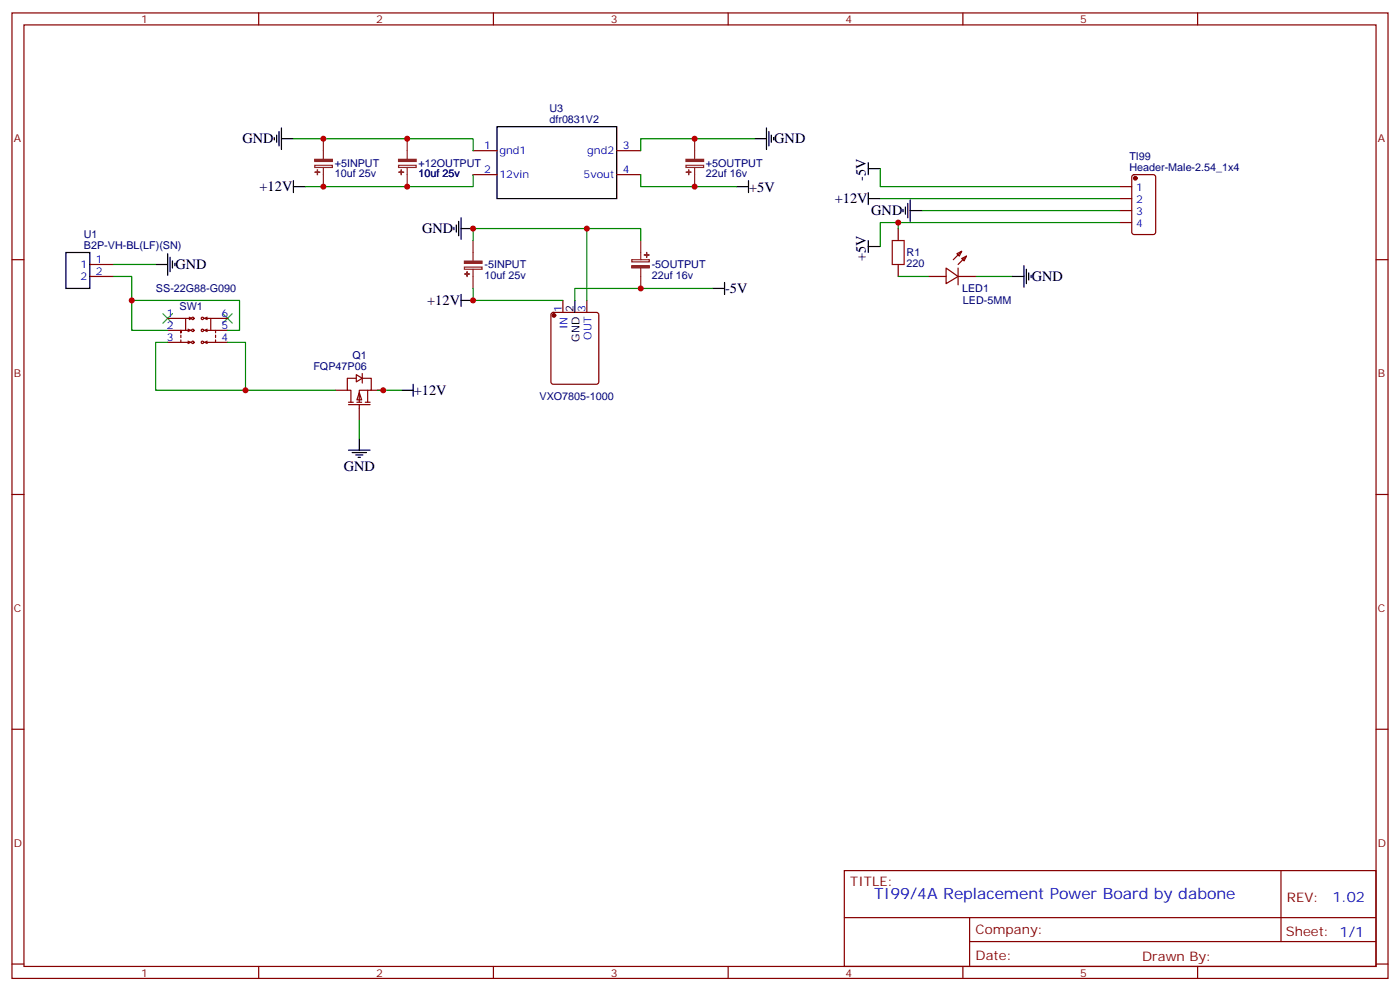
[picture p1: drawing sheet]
<svg xmlns="http://www.w3.org/2000/svg" width="412mm" height="292mm" viewBox="0 0 412 292" stroke-linecap="round" stroke-linejoin="round" font-family="sans-serif">
<g fill="none" stroke="#870000" stroke-width=".35">
<path d="M3.5 3.8h405.4v284.3h-405.4zM7.1 7.3h398.2v277.3h-398.2zM76.2 3.8v3.5M145.3 3.8v3.5M214.5 3.8v3.5M283.6 3.8v3.5M352.8 3.8v3.5M139.3 44.4h7.1M139.3 51.4h7.1M181.7 44.4h7M181.7 51.4h7M329.8 55h3.6"/>
<path d="M329.8 58.5h3.6M333.6 51.6l.5-.2h5.6l.7 .5v16.5l-.4 .6-5.9 .1-.7-.5v-16.5zM3.5 76.5h3.6M264.6 67.3v3.5M264.6 77.9v3.5M278.7 79l3.5 2.4-3.5 2.1zM281.9 74.7l1.4-.7-.7 1.4zM282.2 79v4.9M283.3 76.1l1.4-.7-.7 1.4zM283.3 74l-2.5 2.5M284.7 75.4l-2.5 2.5M329.8 62h3.6"/>
<path d="M329.8 65.5h3.6M405.3 76.5h3.6M162.5 92.2l.5-.2h12.7l.6 .4 .1 20.1-.5 .6-12.9 .1-.7-.5v-20zM165.8 88.5v3.5M172.9 88.5v3.5M273.4 81.4h5.3M282.2 81.4h5.3M98.8 114.9h3.5M102.7 119.2h6.3M102.7 118.5h1.4M105.1 111.4h-2.8v3.5h1.1v3.6M105.1 118.5h1.4"/>
<path d="M105.8 115.6l.7 2.2h-1.4zM105.8 119.2v4.6M106.9 111.4h2.5v3.5h-3.6v3.6M107.6 118.5h1.4M108.3 114.9v3.6M109.4 114.9h3.5M3.5 145.6h3.6M405.3 145.6h3.6M3.5 214.8h3.6M405.3 214.8h3.6M248.7 256.4h156.6v28.2h-156.6zM377.3 256.4v20.9"/>
<path d="M248.7 270.2h156.5M285.6 277.3h119.6M285.6 270.2v14.2M3.5 283.9h3.6M76.2 284.6v3.5M145.3 284.6v3.5M214.5 284.6v3.5M283.6 284.6v3.5M352.8 284.6v3.5M405.3 283.9h3.6"/>
</g>
<g fill="none" stroke="#000" stroke-width=".35">
<path d="M81.5 39.8v2.1M82.2 38.7v4.3M82.9 37.7v6.3M146.4 37.3h35.3v21.2h-35.3zM225.8 37.7v6.3M226.5 38.7v4.3M227.2 39.8v2.1M80.8 40.5v.7M82.9 40.9h3.5M86.4 55h3.6M86.4 53.2v3.5M217 55h3.5"/>
<path d="M220.5 53.2v3.5M222.2 40.9h3.6M227.9 40.5v.7M255.8 47.9v3.5M255.8 56.7v3.6M255.8 49.7h3.5M255.8 58.5h3.5M267.4 59.9v4.2M268.1 58.8v6.4M45.9 77.9h3.5M49.4 74.7v6.4M50.1 75.8v4.2"/>
<path d="M50.8 76.8v2.2M51.5 77.5v.7M133.7 67v.7M134.4 66.3v2.1M135.1 65.2v4.2M135.8 67.3h3.5M135.8 64.1v6.4M255.8 72.6h3.5M255.8 70.8v3.6M266 61.7v.7M266.7 61v2.1M268.1 62h3.5"/>
<path d="M301.6 78.2v6.4M302.3 79.3v4.2M135.8 86.7v3.5M135.8 88.5h3.5M169.3 88.5v3.5M209.9 84.9h3.5M213.4 83.2v3.5M298.1 81.4h3.5M303 80.4v2.1M303.7 81.1v.7M118.2 114.9h3.5M121.7 113.2v3.5"/>
</g>
<g fill="#870000" stroke="#870000" stroke-width=".35">
<circle cx="334.4" cy="52.5" r=".53"/>
<circle cx="163.2" cy="92.9" r=".53"/>
</g>
<path d="M262.8 70.8h3.5v7.1h-3.5z" fill="none" stroke="#a10000" stroke-width=".35"/>
<g fill="none" stroke="#008700" stroke-width=".35">
<path d="M86.4 40.9h52.9v3.5M139.3 51.4v3.6h-49.3M188.7 51.4v3.6h28.3M222.2 40.9h-33.5v3.5M259.3 49.7v5.3h70.5M259.3 58.5h70.5M139.3 70.8v-3.5h49.4v3.5M172.9 67.3v21.2M264.6 65.5v1.8M271.6 62h58.2M329.8 65.5h-70.5v7.1M139.3 84.9v3.6h26.5"/>
<path d="M209.9 84.9h-40.6v3.6M264.6 81.4h8.8M287.5 81.4h10.6"/>
</g>
<path d="M48 92.4l2.8 2.8M50.8 92.4l-2.8 2.8M65.6 92.4l2.8 2.8M68.4 92.4l-2.8 2.8" fill="none" stroke="#3c3" stroke-width=".35"/>
<g fill="none" stroke="#8c2424" stroke-width=".35">
<path d="M92.7 48.7h5.2v.6h-5.2zM95.2 40.9v5.9M95.2 49.3v5.7M117.4 48.7h5.2v.6h-5.2zM119.9 40.9v5.9M119.9 49.3v5.7M202.1 48.7h5.2v.6h-5.2zM204.6 40.9v5.9M204.6 49.3v5.7M136.8 78.7h5.2v.6h-5.2zM139.3 70.8v6M139.3 79.3v5.6"/>
<path d="M186.1 76.5h5.2v.6h-5.2zM188.7 70.8v5.7M188.7 79v5.9"/>
</g>
<g fill="#8c2424" stroke="#8c2424" stroke-width=".35">
<path d="M92.7 46.9h5.2v.7h-5.2z"/>
<path d="M92.8 50.7h1.4z"/>
<path d="M93.5 50v1.4z"/>
<path d="M186.1 78.2h5.2v.7h-5.2z"/>
<path d="M189.8 75.1h1.4z"/>
<path d="M190.5 74.4v1.4z"/>
<path d="M136.8 76.9h5.2v.6h-5.2z"/>
<path d="M136.9 80.7h1.4z"/>
<path d="M137.6 80v1.4z"/>
<path d="M117.4 46.9h5.2v.7h-5.2z"/>
<path d="M117.5 50.7h1.4z"/>
<path d="M118.2 50v1.4z"/>
<path d="M202.1 46.9h5.2v.7h-5.2z"/>
<path d="M202.1 50.7h1.5z"/>
<path d="M202.8 50l.1 1.4z"/>
</g>
<path d="M105 110.3l1.7 1.1-1.7 1.1z" fill="#fff" stroke="#870000" stroke-width=".35"/>
<g fill="none" stroke="#870000" stroke-width=".35">
<path d="M26.5 77.9h7M26.5 81.4h7M49.4 93.8h7M49.4 97.3h7M53.3 97.3v.7M53.3 98.7v.7M54.7 93.8v3.5M55.4 96.9l.7 .4-.7 .3M55.7 93.4l.7 .4M56.4 93.8l-.7 .3M60 93.8h7M60 97.3h7"/>
<path d="M61 96.9l-.7 .4 .7 .3M61 93.4l-.7 .4 .7 .3M62.1 93.8v3.5M63.5 97.3v.7M63.5 98.7v.7M49.4 100.8h7M53.3 100.1v.7M55.4 100.5l.7 .3-.7 .4M60 100.8h7M61 100.5l-.7 .3 .7 .4M63.5 100.1v.7M106.7 110v2.8"/>
<circle cx="56.8" cy="97.3" r=".35"/>
<circle cx="56.8" cy="93.8" r=".35"/>
<circle cx="59.6" cy="97.3" r=".35"/>
<circle cx="59.6" cy="93.8" r=".35"/>
<circle cx="56.8" cy="100.8" r=".35"/>
<circle cx="59.6" cy="100.8" r=".35"/>
</g>
<path d="M19.4 74.4h7.1v10.5h-7.1zM102.7 132.6h6.3M103.7 133.3h4.2M104.8 134h2.1M105.5 134.7h.7M105.8 129v3.6" fill="none" stroke="#000" stroke-width=".35"/>
<path d="M33.5 77.9h12.4M33.5 81.4h5.3v15.9h10.6M38.8 88.5h31.8v8.8h-3.6M49.4 100.8h-3.5v14.1h52.9M67 100.8h5.3v14.1M111.1 114.9h7.1M105.8 123.8v5.2" fill="none" stroke="#008700" stroke-width=".35"/>
<g fill="#c00">
<circle cx="264.6" cy="65.5" r=".88"/>
<circle cx="95.3" cy="55" r=".88"/>
<circle cx="95.3" cy="40.9" r=".88"/>
<circle cx="139.3" cy="88.5" r=".88"/>
<circle cx="139.3" cy="67.3" r=".88"/>
<circle cx="172.9" cy="67.3" r=".88"/>
<circle cx="188.7" cy="84.9" r=".88"/>
<circle cx="119.9" cy="55" r=".88"/>
<circle cx="119.9" cy="40.9" r=".88"/>
<circle cx="204.6" cy="55" r=".88"/>
<circle cx="204.6" cy="40.9" r=".88"/>
<circle cx="112.9" cy="114.9" r=".88"/>
<circle cx="72.3" cy="114.9" r=".88"/>
<circle cx="38.8" cy="88.5" r=".88"/>
</g>
<text font-size="4.6" fill="#00f" x="257.5" y="264.9">TI99/4A Replacement Power Board by dabone</text>
<g font-size="4.2">
<text x="71.4" y="42.2">GND</text>
<text x="228.1" y="42.2">GND</text>
<text x="255.1" y="53.2" transform="rotate(-90 255.1 53.2)">-5V</text>
<text x="76.5" y="56.4">+12V</text>
<text x="220.7" y="56.4">+5V</text>
<text x="245.9" y="59.9">+12V</text>
<text x="256.6" y="63.4">GND</text>
<text x="124.4" y="68.7">GND</text>
<text x="255.1" y="76.8" transform="rotate(-90 255.1 76.8)">+5V</text>
<text x="51.7" y="79.3">GND</text>
<text x="303.9" y="82.8">GND</text>
<text x="125.8" y="89.9">+12V</text>
<text x="213.6" y="86.4">-5V</text>
<text x="121.9" y="116.3">+12V</text>
<text x="101.2" y="138.6">GND</text>
</g>
<text font-size="4.2" fill="#00f" x="392.5" y="265.7">1.02</text>
<g font-size="3.9" fill="#800">
<text x="250.5" y="261">TITLE:</text>
<text x="379.1" y="265.7">REV:</text>
<text x="287.4" y="275.2">Company:</text>
<text x="378.7" y="275.8">Sheet: 1/1</text>
<text x="287.4" y="282.9">Date:</text>
<text x="336.4" y="282.9">Drawn By:</text>
</g>
<g font-size="3.2" fill="#800">
<text x="41.6" y="6.8">1</text>
<text x="110.8" y="6.8">2</text>
<text x="179.9" y="6.8">3</text>
<text x="249.1" y="6.8">4</text>
<text x="318.2" y="6.8">5</text>
<text x="4.1" y="41.9">A</text>
<text x="405.9" y="41.9">A</text>
<text x="4.1" y="111.1">B</text>
<text x="405.9" y="111.1">B</text>
<text x="4.1" y="180.2">C</text>
<text x="405.9" y="180.2">C</text>
<text x="4.1" y="249.3">D</text>
<text x="405.9" y="249.3">D</text>
<text x="41.6" y="287.6">1</text>
<text x="110.8" y="287.6">2</text>
<text x="179.9" y="287.6">3</text>
<text x="249.1" y="287.6">4</text>
<text x="318.2" y="287.6">5</text>
</g>
<g font-size="3.2" fill="#000080">
<text x="161.8" y="33">U3</text>
<text x="161.8" y="36.3">dfr0831V2</text>
<text x="332.7" y="47.2">TI99</text>
<text x="98.6" y="52.3">10uf 25v</text>
<text x="98.6" y="49">+5INPUT</text>
<text x="123.3" y="52.2">10uf 25v</text>
<text x="123.3" y="49.1">+12OUTPUT</text>
<text x="208" y="52.3">22uf 16v</text>
<text x="208" y="49">+5OUTPUT</text>
<text x="332.7" y="50.4">Header-Male-2.54_1x4</text>
<text x="24.7" y="70.1">U1</text>
<text x="24.7" y="73.3">B2P-VH-BL(LF)(SN)</text>
<text x="267.1" y="75.5">R1</text>
<text x="142.7" y="82.2">10uf 25v</text>
<text x="142.7" y="79">-5INPUT</text>
<text x="192" y="82.2">22uf 16v</text>
<text x="192" y="79">-5OUTPUT</text>
<text x="267.1" y="78.7">220</text>
<text x="45.9" y="86.1">SS-22G88-G090</text>
<text x="283.4" y="86.1">LED1</text>
<text x="283.6" y="89.6">LED-5MM</text>
<text x="52.9" y="91.4">SW1</text>
<text x="103.8" y="105.7">Q1</text>
<text x="92.3" y="108.9">FQP47P06</text>
<text x="158.9" y="117.8">VXO7805-1000</text>
</g>
<g font-size="3.2" fill="#00f">
<text x="142.6" y="44">1</text>
<text x="147.1" y="45.4">gnd1</text>
<text x="173" y="45.4">gnd2</text>
<text x="183.4" y="44">3</text>
<text x="142.6" y="51.1">2</text>
<text x="147.1" y="52.5">12vin</text>
<text x="171.9" y="52.5">5vout</text>
<text x="183.4" y="51.1">4</text>
<text x="334.7" y="56.4">1</text>
<text x="334.7" y="59.9">2</text>
<text x="334.7" y="63.4">3</text>
<text x="334.7" y="67">4</text>
<text x="28.2" y="77.5">1</text>
<text x="23.7" y="79">1</text>
<text x="23.7" y="82.5">2</text>
<text x="28.2" y="81.1">2</text>
<text x="49.1" y="93.4">1</text>
<text x="65.3" y="93.4">6</text>
<text x="165.5" y="91.8" transform="rotate(-90 165.5 91.8)">1</text>
<text x="172.5" y="91.8" transform="rotate(-90 172.5 91.8)">3</text>
<text x="49.1" y="96.9">2</text>
<text x="49.1" y="100.5">3</text>
<text x="65.3" y="100.5">4</text>
<text x="65.3" y="96.9">5</text>
<text x="167.2" y="97" transform="rotate(-90 167.2 97)">IN</text>
<text x="174.3" y="100.1" transform="rotate(-90 174.3 100.1)">OUT</text>
</g>
<g font-size="3.2">
<text x="169" y="91.8" transform="rotate(-90 169 91.8)">2</text>
<text x="170.7" y="100.6" transform="rotate(-90 170.7 100.6)">GND</text>
</g>
</svg>
